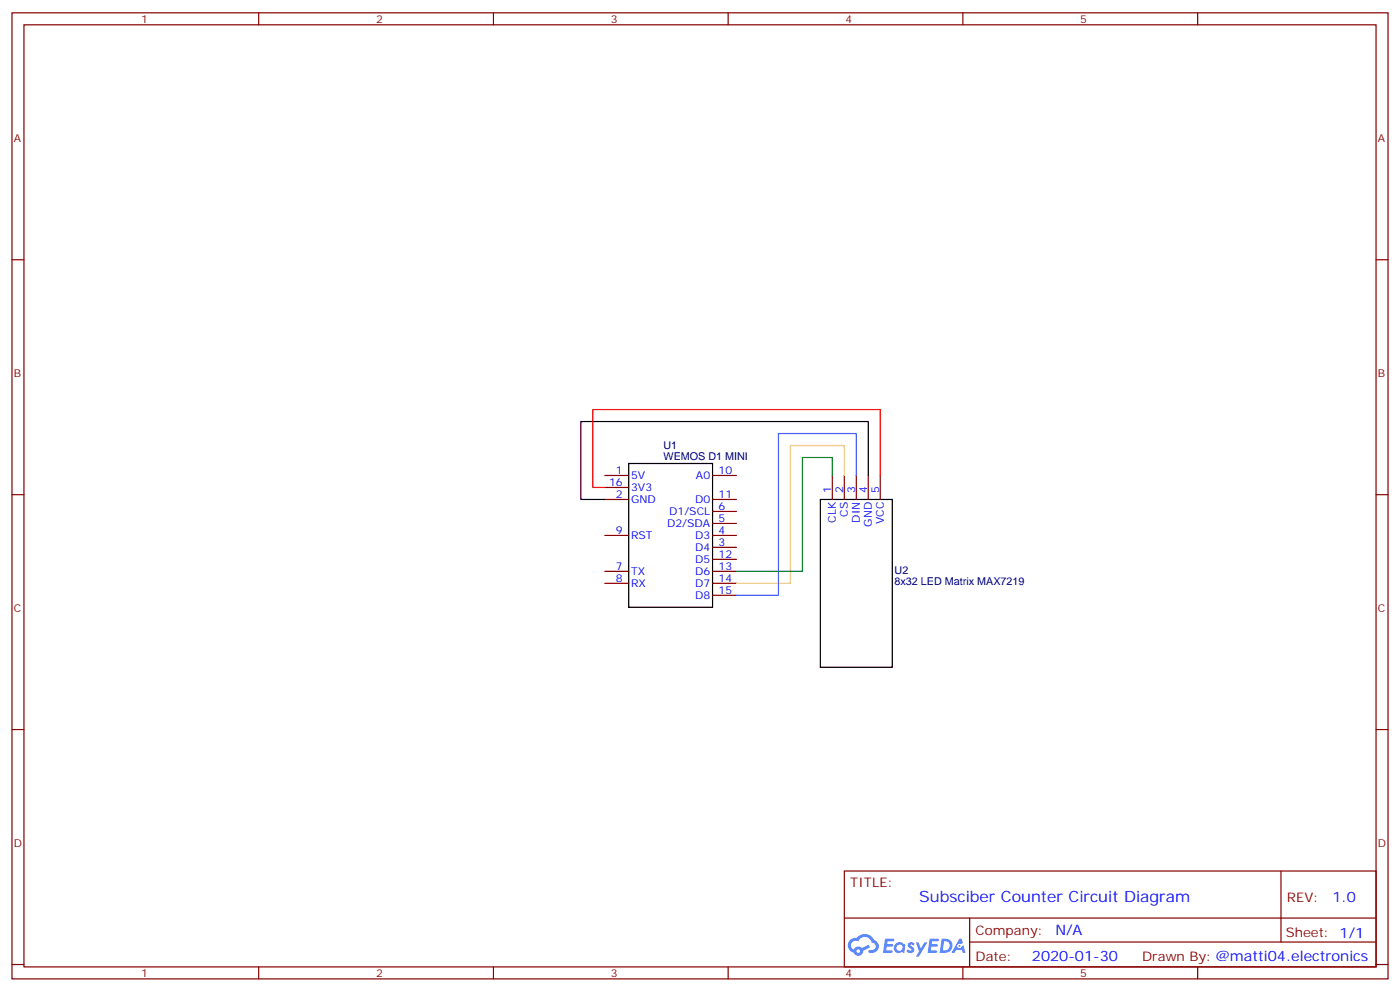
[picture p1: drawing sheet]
<svg xmlns="http://www.w3.org/2000/svg" width="412mm" height="292mm" viewBox="0 0 412 292" stroke-linecap="round" stroke-linejoin="round" font-family="sans-serif">
<g fill="none" stroke="#870000" stroke-width=".35">
<path d="M3.5 3.8h405.4v284.3h-405.4zM7.1 7.3h398.2v277.3h-398.2zM76.2 3.8v3.5M145.3 3.8v3.5M214.5 3.8v3.5M283.6 3.8v3.5M352.8 3.8v3.5M3.5 76.4h3.6M405.3 76.4h3.6M3.5 145.6h3.6M405.3 145.6h3.6M3.5 214.7h3.6"/>
<path d="M405.3 214.7h3.6M248.7 256.4h156.6v28.2h-156.6zM377.3 256.4v20.9M248.7 270.2h156.5M285.6 277.3h119.6M285.6 270.2v14.1M3.5 283.9h3.6M76.2 284.6v3.5M145.3 284.6v3.5M214.5 284.6v3.5M283.6 284.6v3.5M352.8 284.6v3.5"/>
<path d="M405.3 283.9h3.6"/>
</g>
<g fill="#5487ff">
<path d="M267.7 277.5a1.22 1.22 0 0 1 1.7 .3l-.4 .6a.47 .47 0 0 0-.3-.4 .47 .47 0 0 0-.5 .2l.1 .2a1.14 1.14 0 0 1 .8 1.7 1.14 1.14 0 0 1-1.9 0l-.2-.2 .5-.5 .7 .4a.29 .29 0 0 0 .3-.2 .29 .29 0 0 0-.2-.4 1.04 1.04 0 0 1-.6-1.7z"/>
<path d="M260.7 276.3h2.4l.3 .2-.2 .5h-1.8l-.1 .9h1.5l.3 .4-.3 .3h-1.6l-.2 1.1 1.7 .1 .2 .3-.2 .3h-2.6z"/>
<path d="M273.8 276.3h2.4l.3 .2-.1 .5h-1.8l-.2 .9h1.6l.3 .4-.4 .3h-1.6l-.1 1.1 1.7 .1 .2 .3-.2 .3h-2.6z"/>
<path d="M282.6 276.3h.7l.3 1.2-.6 .4a.69 .69 0 0 0-1 .2 .69 .69 0 0 0 .4 1 .69 .69 0 0 0 .9-.6l.5-.3 .6 2.2h-.8l-.2-.8h-1.8l-.5 .8h-.8z"/>
<path d="M269.8 277.4h.8l.6 1.8 1.1-1.8h.9l-2.6 4.2h-.8l.9-1.6z"/>
<path d="M277.4 276.3l-.6 4.1h1.3a2.11 2.11 0 0 0 2.5-2.1 2.11 2.11 0 0 0-2.5-2zM278.1 277a1.39 1.39 0 0 1 1.7 1.4 1.39 1.39 0 0 1-1.8 1.3h-.3z"/>
<path d="M263.7 277.9a1.54 1.54 0 0 0-.1 2.2 1.54 1.54 0 0 0 2.2 .1l.6 .2 .3-2.3-.2-.2h-.4a1.49 1.49 0 0 0-2.4 0zM264 278.9a.94 .94 0 0 1 1.8 0 .94 .94 0 0 1-1.8 0z"/>
<path d="M250.4 276.7a2.18 2.18 0 0 0 1.1 3.7 1.44 1.44 0 0 0 1.6 .9 1.44 1.44 0 0 0 1.2-1.5l2-1-.5-.7-1.9 .9a1.47 1.47 0 0 0-2.4 .5 1.39 1.39 0 0 1-.7-2 1.39 1.39 0 0 1 2-.4 2.12 2.12 0 0 1 2.2-1.3 2.12 2.12 0 0 1 1.9 1.7 1.14 1.14 0 0 1 1.1 1.4 1.14 1.14 0 0 1-1.7 .7 .43 .43 0 0 0-.5 .4 .43 .43 0 0 0 .4 .5 1.98 1.98 0 0 0 2.5-1.3 1.98 1.98 0 0 0-1.2-2.5 3.1 3.1 0 0 0-5.3-.7l-.9 .1zM252.3 280a.55 .55 0 0 1 1.1 0 .55 .55 0 0 1-1.1 0z"/>
<circle cx="282.6" cy="278.4" r=".26"/>
</g>
<path d="M185.2 136.4h24.7v42.4h-24.7zM255.8 139.9v-15.8h-84.7v22.9h7.1M241.7 147h21.1v49.4h-21.1z" fill="none" stroke="#000" stroke-width=".35"/>
<g fill="none" stroke="#870000" stroke-width=".35">
<path d="M178.2 139.9h7M209.9 139.9h7.1M245.2 139.9v7.1M248.7 139.9v7.1M252.2 139.9v7.1M255.8 139.9v7.1M259.3 139.9v7.1M178.2 143.5h7M178.2 147h7M178.2 157.6h7M209.9 147h7.1M209.9 157.6h7.1"/>
<path d="M209.9 150.5h7.1M209.9 154.1h7.1M178.2 168.2h7M178.2 171.7h7M209.9 168.2h7.1M209.9 171.7h7.1M209.9 161.1h7.1M209.9 164.6h7.1M209.9 175.2h7.1"/>
</g>
<path d="M248.7 139.9v-8.8h-15.9v40.6h-15.8" fill="none" stroke="#fc3" stroke-width=".35"/>
<path d="M252.2 139.9v-12.3h-22.9v47.6h-12.3" fill="none" stroke="#36f" stroke-width=".35"/>
<path d="M259.3 139.9v-19.4h-84.7v23h3.6" fill="none" stroke="#f00" stroke-width=".35"/>
<path d="M245.2 139.9v-5.2h-8.8v33.5h-19.4" fill="none" stroke="#008700" stroke-width=".35"/>
<text font-size="4.6" fill="#00f" x="270.8" y="265.4">Subsciber Counter Circuit Diagram</text>
<g font-size="4.2" fill="#00f">
<text x="392.5" y="265.6">1.0</text>
<text x="310.9" y="275.2">N/A</text>
<text x="304" y="283">2020-01-30</text>
</g>
<g font-size="3.9" fill="#800">
<text x="250.5" y="260.9">TITLE:</text>
<text x="379.1" y="265.6">REV:</text>
<text x="287.4" y="275.1">Company:</text>
<text x="378.7" y="275.8">Sheet: 1/1</text>
<text x="287.4" y="282.8">Date:</text>
<text x="336.4" y="282.9">Drawn By: @matti04.electronics</text>
</g>
<g font-size="3.2" fill="#800">
<text x="41.6" y="6.8">1</text>
<text x="110.8" y="6.8">2</text>
<text x="179.9" y="6.8">3</text>
<text x="249.1" y="6.8">4</text>
<text x="318.2" y="6.8">5</text>
<text x="4.1" y="41.9">A</text>
<text x="405.9" y="41.9">A</text>
<text x="4.1" y="111">B</text>
<text x="405.9" y="111">B</text>
<text x="4.1" y="180.2">C</text>
<text x="405.9" y="180.2">C</text>
<text x="4.1" y="249.3">D</text>
<text x="405.9" y="249.3">D</text>
<text x="41.6" y="287.6">1</text>
<text x="110.8" y="287.6">2</text>
<text x="179.9" y="287.6">3</text>
<text x="249.1" y="287.6">4</text>
<text x="318.2" y="287.6">5</text>
</g>
<g font-size="3.2" fill="#000080">
<text x="195.4" y="135.3">WEMOS D1 MINI</text>
<text x="195.5" y="132.2">U1</text>
<text x="263.5" y="172.1">8x32 LED Matrix MAX7219</text>
<text x="263.5" y="168.9">U2</text>
</g>
<g font-size="3.2" fill="#00f">
<text x="179.4" y="143.1">16</text>
<text x="181.4" y="139.6">1</text>
<text x="185.9" y="141">5V</text>
<text x="205" y="141">A0</text>
<text x="211.7" y="139.6">10</text>
<text x="181.4" y="146.6">2</text>
<text x="185.9" y="144.5">3V3</text>
<text x="185.9" y="148.1">GND</text>
<text x="204.7" y="148.1">D0</text>
<text x="211.7" y="146.6">11</text>
<text x="244.8" y="145.2" transform="rotate(-90 244.8 145.2)">1</text>
<text x="248.4" y="145.2" transform="rotate(-90 248.4 145.2)">2</text>
<text x="251.9" y="145.2" transform="rotate(-90 251.9 145.2)">3</text>
<text x="255.4" y="145.2" transform="rotate(-90 255.4 145.2)">4</text>
<text x="258.9" y="145.2" transform="rotate(-90 258.9 145.2)">5</text>
<text x="196.5" y="155.1">D2/SDA</text>
<text x="197.1" y="151.6">D1/SCL</text>
<text x="211.7" y="150.2">6</text>
<text x="211.7" y="153.7">5</text>
<text x="246.2" y="153.9" transform="rotate(-90 246.2 153.9)">CLK</text>
<text x="249.8" y="152.1" transform="rotate(-90 249.8 152.1)">CS</text>
<text x="253.3" y="153.9" transform="rotate(-90 253.3 153.9)">DIN</text>
<text x="256.8" y="155" transform="rotate(-90 256.8 155)">GND</text>
<text x="260.3" y="154.3" transform="rotate(-90 260.3 154.3)">VCC</text>
<text x="181.4" y="157.2">9</text>
<text x="185.9" y="158.6">RST</text>
<text x="204.7" y="158.6">D3</text>
<text x="211.7" y="157.2">4</text>
<text x="211.7" y="160.8">3</text>
<text x="181.4" y="167.8">7</text>
<text x="204.7" y="162.2">D4</text>
<text x="204.7" y="165.7">D5</text>
<text x="211.7" y="164.3">12</text>
<text x="211.7" y="167.8">13</text>
<text x="181.4" y="171.3">8</text>
<text x="185.9" y="169.2">TX</text>
<text x="185.9" y="172.8">RX</text>
<text x="204.7" y="169.2">D6</text>
<text x="204.7" y="172.8">D7</text>
<text x="211.7" y="171.3">14</text>
<text x="204.7" y="176.3">D8</text>
<text x="211.7" y="174.9">15</text>
</g>
</svg>
